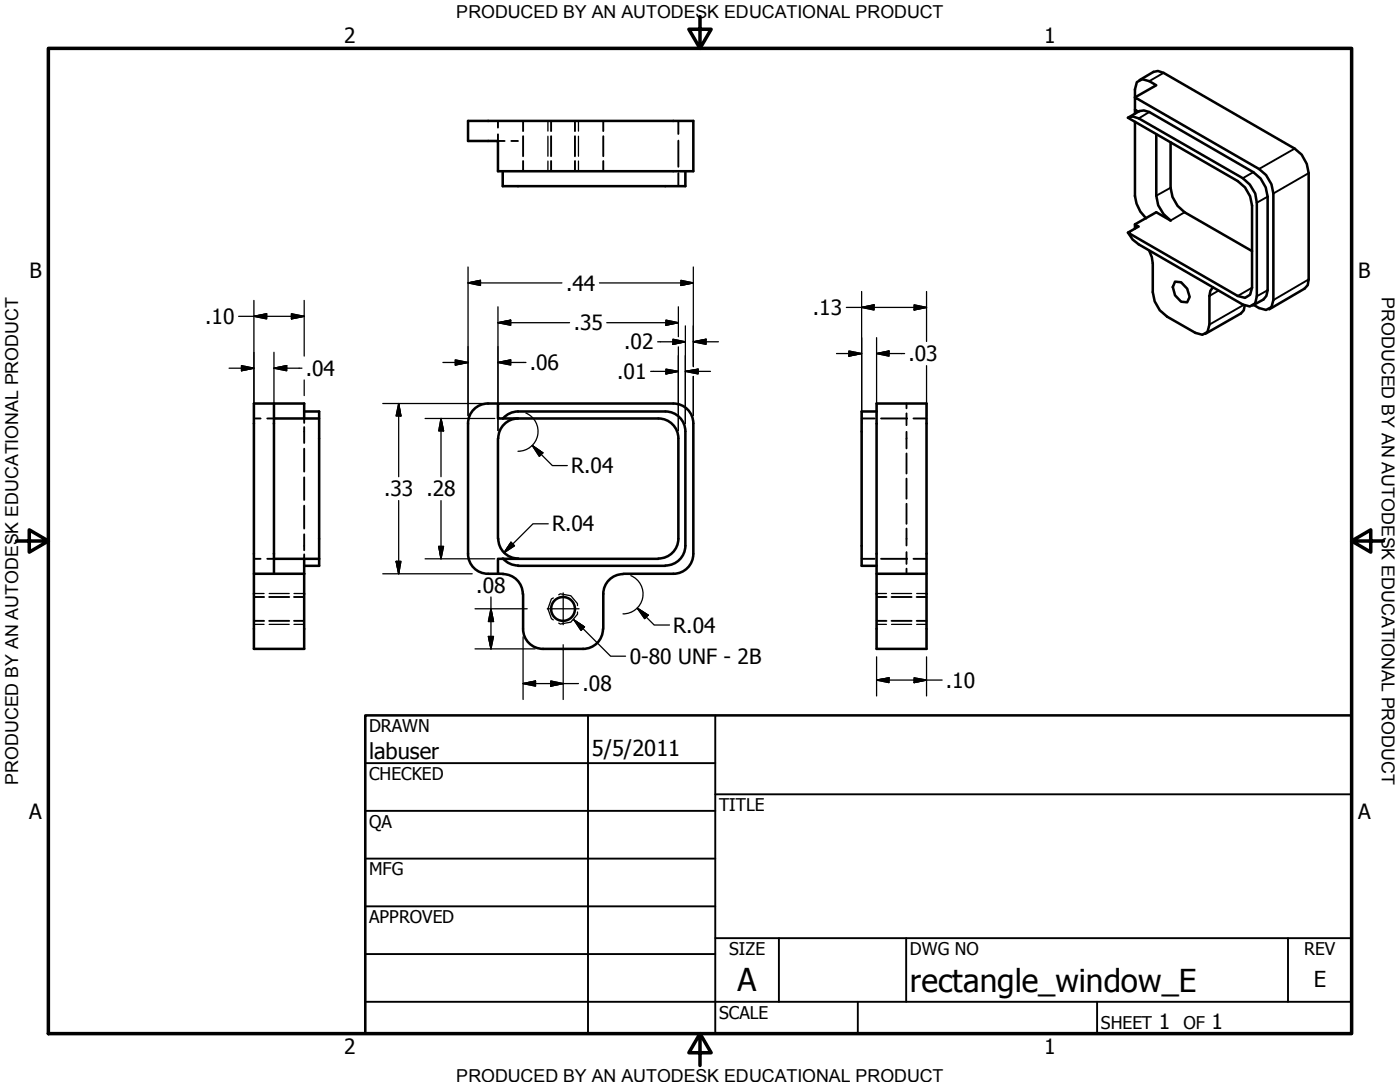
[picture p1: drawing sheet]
<svg xmlns="http://www.w3.org/2000/svg" width="279mm" height="216mm" viewBox="0 0 279 216" stroke-linecap="round" stroke-linejoin="round" font-family="sans-serif">
<!-- layer: Visible (ANSI) -->
<g fill="none" stroke="#000" stroke-width=".51">
<path d="M93.4 24.1h45v10.1h-39v-6.1h-6zM100.3 34.2v2.9h36.5v-2.9M54.7 80.5v34M54.7 83.5h9M60.7 83.5v-3h-10v49h10v-15M60.7 82.1h3v29.4M93.4 84.5v26a4 4 0 0 0 4 4h2M99.4 80.5a5.5 5.5 0 0 0-4.8 1.2 4 4 0 0 0-1.2 2.8M99.4 87.5v20M103.4 82.1h29.4M103.4 83.5a4 4 0 0 0-4 4M103.4 82.1a4 4 0 0 0-3 1.4"/>
<path d="M131.4 83.5a4 4 0 0 1 4 4M132.8 82.1a4 4 0 0 1 4 4M134.4 80.5h-35v3h32M134.4 80.5a4 4 0 0 1 4 4M135.4 87.5v20M136.8 86.1v22.8M138.4 84.5v26a4 4 0 0 1-4 4M174.9 80.5h10v49h-10zM174.9 82.1h-2.9v30.8h2.9M50.7 114.5h10M54.7 111.5h9M60.7 111.5v3"/>
<path d="M63.7 111.5v1.4h-3M99.4 107.5a4 4 0 0 0 4 3.9M100.4 114.6a4 4 0 0 1 3.9 3.9M100.4 111.5a4 4 0 0 0 3 1.3M103.4 112.9h29.4M104.4 118.5v7M120.4 118.5v7M124.4 114.6a4 4 0 0 0-4 3.9M124.4 114.5h10M131.4 111.5h-32v3h1M135.4 107.5a4 4 0 0 1-4 3.9M136.8 108.9a4 4 0 0 1-4 3.9"/>
<path d="M174.9 114.5h10M104.4 125.5a4 4 0 0 0 4 4M108.4 129.5h8M120.3 125.5a4 4 0 0 1-3.9 4"/>
<circle cx="112.4" cy="121.5" r="2.38"/>
</g>
<!-- layer: Hidden Narrow (ANSI) -->
<g fill="none" stroke="#000" stroke-width=".25">
<path d="M109.3 24.1v2.1M109.3 27.2v4M109.3 32.1v2.1M115.4 24.1v2.1M115.4 27.2v4M115.4 32.1v2.1M50.7 118.4h2M53.7 118.4h4M58.7 118.4h2M110.4 119.3l-.4 .2-.7 2 .7 1.9 .4 .3M111.5 118.7l.3-.2 2.1 .4 1.4 1.6v.3M174.9 118.4h2"/>
<path d="M177.9 118.4h4M182.9 118.4h2M50.7 124.6h2M53.7 124.6h4M58.7 124.6h2M115.3 122.1v.5l-1.4 1.5-2.1 .4-.3-.2M174.9 124.6h2M177.9 124.6h4M182.9 124.6h2"/>
</g>
<!-- layer: Hidden (ANSI) -->
<g fill="none" stroke="#000" stroke-width=".38">
<path d="M99.4 26.8v1.3h1.3M99.4 24.1v1.4M102 28.1h1.4M104.4 24.1v2.1M104.4 27.2v4M104.4 32.1v2.1M110 24.1v2.1M110 27.2v4M110 32.1v2.1M114.7 24.1v2.1M114.7 27.2v4M114.7 32.1v2.1"/>
<path d="M120.4 24.1v2.1M120.4 27.2v4M120.4 32.1v2.1M135.4 24.1v2.6M135.4 28.1v5.2M135.4 34.5v2.6M50.7 83.5h1.3M53.3 83.5h1.4M60.7 83.5v.9M60.7 85.2v3.2M60.7 89.5v4.6M60.7 95.2v4.6"/>
<path d="M172 83.5h2.6M175.8 83.5h5.2M180.9 82.5v2.3M180.9 80.5v1M180.9 86.2v3.3M180.9 90.5v4M180.9 95.5v4M182.3 83.5h2.6M50.7 111.5h1.3M50.7 119.1h2M53.3 111.5h1.4M53.7 119.1h4"/>
<path d="M58.7 119.1h2M60.7 100.9v4.6M60.7 106.6v3.2M60.7 110.6v.9M172 111.5h2.6M174.9 119.1h2M175.8 111.5h5.2M177.9 119.1h4M180.9 110.2v2.3M180.9 100.5v4M180.9 105.5v3.3M180.9 113.5v1"/>
<path d="M182.3 111.5h2.6M182.9 119.1h2M50.7 123.9h2M53.7 123.9h4M58.7 123.9h2M174.9 123.9h2M177.9 123.9h4M182.9 123.9h2"/>
</g>
<!-- layer: Visible Narrow (ANSI) -->
<g fill="none" stroke="#000" stroke-width=".38">
<path d="M232.2 14.5l-2.8 1.7M229.4 22.4l-2.1 1.2M233.6 37.5l-2.8 1.6M250.1 34.4l-2.1 1.2M253 39.2l-2.2 1.2M258.4 29.7l-7.1 4M261.2 34.5l-7.1 4.1M236.4 42.4l-2.8 1.6M243.2 58l-1.8 1.1M249.9 57.4l-2.9 1.7M253 57.9l-2.2 1.2M261.2 55.8l-7.1 4.1"/>
<path d="M248.2 60.8l-6.8 4"/>
</g>
<path d="M226.9 16.4l1.1-.6 1.4 .4 1.4 .8-4.3 2.4v-1.6zM227.4 16l2.8-1.6 .9-.2 1.1 .3 26.2 15.2 1.4 1.2 1 1.8 .4 1.8v21.3l-.2 1.1-.7 .7-7 4.1M225.2 23.4l2.2-1.2 .9-.2 1.1 .4 20.7 12 1.5 1.2 1 1.8 .4 1.8v18.7l-.3 1.2-.5 .7-2.2 1.2M226.5 24.3v14.8l.3 1.5 .8 1.6 1.1 1.4M226.5 21.9v.8M227.2 22.3l-.7-.4v-2.5l24.8 14.3 1.4 1.2 1 1.9 .4 1.8v21.3l-.4 1.4-1 .5-1.4-.3-1.1-.7M230.8 26.8v12.3l.3 1.9 1.1 1.7 1.4 1.3-2.8-1.6-4.3 2.4M233.6 28.4v9.1l.4 1.8 1 1.8 1.4 1.3 13.5 7.7M226.5 45.6v-.8l.7 .4-2.1 1.2 21.9 12.7 1.5 .3 1-.6 .4-1.4v-16.4l-.4-1.8-1-1.8-1.5-1.3-21.9-12.6 1-.3 1.2 .4 20.7 12 1.4 1.2 1.1 1.8 .3 1.8v18.7l-.3 1.4-1.1 .7-1.4-.4-20.7-12-1.2-1-1-1.4M229.4 50l.5 1.3 .2 1.3v5.7l.3 1.8 1.1 1.8 1.4 1.3 5.7 3.2 1.4 .4 1-.6 .4-1.4v-5.7l.2-1.1 .5-.7M234.5 56.2l1.2 .1 1.2 1.3 .5 1.6-.5 1.1-1.2-.1-1.2-1.3-.4-1.6zM248.4 61l-.2 .9-.6 .6-7.1 4.1" fill="none" stroke="#000" stroke-width=".51"/>
<!-- layer: Border (ANSI) -->
<path d="M9.7 9.7h260v196.5h-260zM139.7 3.3v6.4l-2.2-3.9h4.4l-2.2 3.9M3.3 107.9h6.4l-3.9-2.2v4.5l3.9-2.3M269.7 107.9l3.9 2.3v-4.5l-3.9 2.2h6.4M139.7 206.2l2.2 3.9h-4.4l2.2-3.9v6.4" fill="none" stroke="#000" stroke-width=".7"/>
<!-- layer: Title (ANSI) -->
<g fill="none" stroke="#000" stroke-width=".38">
<path d="M72.9 152.3h69.8M117.3 142.7v63.5M142.7 158.5h127M142.7 142.7v63.5M72.9 161.8h69.8M72.9 171.3h69.8M72.9 199.9h196.8M72.9 180.8h69.8M72.9 190.4h69.8M142.7 187.2h127M155.4 187.2v12.7M171.2 199.9v6.3"/>
<path d="M180.8 187.2v12.7M218.9 199.9v6.3M257 187.2v12.7"/>
</g>
<path d="M72.9 142.7h196.8v63.5h-196.8z" fill="none" stroke="#000" stroke-width=".51"/>
<!-- layer: Dimension (ANSI) -->
<g fill="none" stroke="#000" stroke-width=".25">
<path d="M50.7 59.9v23M60.7 59.9v11.2M93.4 56.5l2.5-.6v1.1zM93.4 56.5h18.7M93.4 53.3v29.6M119.6 56.5h18.8M135.9 55.9l2.5 .6-2.5 .5zM138.4 53.3v19.9M172 58.2v26.3M184.9 58.2v9.9M45.7 73.5h5M47.6 63.1h13.1"/>
<path d="M48.2 73l2.5 .5-2.5 .5zM50.7 63.1l2.5-.5v1zM54.7 73.5l2.5-.5v1zM54.7 73.5h5.6M54.7 70.3v12.6M58.2 62.6l2.5 .5-2.5 .5zM60.7 75.8v3.1M88.4 72.3h5M90.9 71.8l2.5 .5-2.5 .5zM99.4 64.4l2.5-.5v1zM99.4 72.3l2.5-.5v1zM99.4 64.4h14.3"/>
<path d="M99.4 61.2v24.7M99.4 72.3h5.6M121.1 64.4h14.3M129.9 74.1h5.5M131.3 68.2h5.5M132.9 63.9l2.5 .5-2.5 .5zM132.9 73.7l2.5 .4-2.5 .5zM134.3 67.7l2.5 .5-2.5 .5zM135.4 61.2v6M135.4 69.2v16.7M136.8 74.1l2.5-.4v.9zM136.8 65v19.5"/>
<path d="M136.8 74.1h5M138.4 68.2l2.5-.5v1zM138.4 75.1v7.8M138.4 68.2h5M166.9 70.5h5.1M168.9 61.3h16M169.4 70l2.6 .5-2.6 .6zM172 61.3l2.4-.5v1zM174.9 70.5l2.5-.5v1.1zM174.9 67.4v15.5M174.9 70.5h5.6M182.4 60.8l2.5 .5-2.5 .5z"/>
<path d="M184.9 73v9.9M76.4 80.5h21.4M79.6 80.5l.4 2.5h-.9zM79.6 80.5v14.6M79.6 99.9v14.6M84.8 83.5h13.9M88 83.5l.5 2.5h-.9zM88 83.5v11.6M88 99.9v11.6M104.9 82.4a4 4 0 0 1 2.4 4.5 4 4 0 0 1-3.9 3.1M106.2 88.9l2.1 1.5-.7 .7zM106.2 88.9l4 4h3"/>
<path d="M76.4 114.5h17.8M79.1 112h.9l-.4 2.5zM84.8 111.5h13.9M87.6 109h.9l-.5 2.5zM98 119.1v10.4M102 108.2l.7 .7-2.1 1.4zM109.4 104.5h-3l-5.8 5.8M125.9 114.9a4 4 0 0 1 2.4 4.4 4 4 0 0 1-4 3.2M94.8 129.5h12M94.8 121.5h10.4M97.5 127h1l-.5 2.5zM98 121.5l.5 2.5h-1z"/>
<path d="M104.4 136.4l2.5-.5v1zM104.4 136.4h11M104.4 127.1v12.5M109.9 135.9l2.5 .5-2.5 .5zM112.4 128.7v10.9M127.2 121.3l2.1 1.4-.6 .7zM127.2 121.3l3.4 3.4h3M174.9 135.7l2.5-.4v.9zM174.9 135.7h13.1M174.9 131.1v7.8M182.4 135.3l2.5 .4-2.5 .5zM184.9 131.1v7.8"/>
</g>
<g fill="#000" stroke="#000" stroke-width=".25">
<path d="M93.4 56.5l2.5-.6zM93.4 56.5l2.5-.6v1.1zM135.9 57l2.5-.5zM135.9 55.9l2.5 .6-2.5 .5zM48.2 74l2.5-.5zM48.2 73l2.5 .5-2.5 .5zM50.7 63.1l2.5-.5zM50.7 63.1l2.5-.5v1zM54.7 73.5l2.5-.5zM54.7 73.5l2.5-.5v1zM58.2 63.6l2.5-.5zM58.2 62.6l2.5 .5-2.5 .5z"/>
<path d="M90.9 72.8l2.5-.5zM90.9 71.8l2.5 .5-2.5 .5zM99.4 64.4l2.5-.5zM99.4 64.4l2.5-.5v1zM99.4 72.3l2.5-.5zM99.4 72.3l2.5-.5v1zM132.9 64.9l2.5-.5zM132.9 63.9l2.5 .5-2.5 .5zM132.9 74.6l2.5-.5zM132.9 73.7l2.5 .4-2.5 .5zM134.3 68.7l2.5-.5zM134.3 67.7l2.5 .5-2.5 .5z"/>
<path d="M136.8 74.1l2.5-.4zM136.8 74.1l2.5-.4v.9zM138.4 68.2l2.5-.5zM138.4 68.2l2.5-.5v1zM169.4 71.1l2.6-.6zM169.4 70l2.6 .5-2.6 .6zM172 61.3l2.4-.5zM172 61.3l2.4-.5v1zM174.9 70.5l2.5-.5zM174.9 70.5l2.5-.5v1.1zM182.4 61.8l2.5-.5zM182.4 60.8l2.5 .5-2.5 .5z"/>
<path d="M79.6 80.5l.4 2.5zM79.6 80.5l.4 2.5h-.9zM88 83.5l.5 2.5zM88 83.5l.5 2.5h-.9zM106.2 88.9l2.1 1.5zM106.2 88.9l2.1 1.5-.7 .7zM79.1 112l.5 2.5zM79.1 112h.9l-.4 2.5zM87.6 109l.4 2.5zM87.6 109h.9l-.5 2.5zM102 108.2l-1.4 2.1zM102 108.2l.7 .7-2.1 1.4z"/>
<path d="M97.5 127l.5 2.5zM97.5 127h1l-.5 2.5zM98 121.5l.5 2.5zM98 121.5l.5 2.5h-1zM104.4 136.4l2.5-.5zM104.4 136.4l2.5-.5v1zM109.9 136.9l2.5-.5zM109.9 135.9l2.5 .5-2.5 .5zM127.2 121.3l2.1 1.4zM127.2 121.3l2.1 1.4-.6 .7zM174.9 135.7l2.5-.4zM174.9 135.7l2.5-.4v.9z"/>
<path d="M182.4 136.2l2.5-.5zM182.4 135.3l2.5 .4-2.5 .5z"/>
</g>
<!-- layer: Center Mark (ANSI) -->
<path d="M112.4 118.3v6.4M109.2 121.5h6.4" fill="none" stroke="#000" stroke-width=".25"/>
<!-- layer: Symbol (ANSI) -->
<path d="M114.6 123.7l2 1.4-.6 .7zM114.6 123.7l7.3 7.2h2.9" fill="none" stroke="#000" stroke-width=".25"/>
<path d="M114.6 123.7l2 1.4zM114.6 123.7l2 1.4-.6 .7z" fill="#000" stroke="#000" stroke-width=".25"/>
<g font-size="6.3">
<text x="147.2" y="197.7">A</text>
<text x="181.6" y="197.9">rectangle_window_E</text>
</g>
<g font-size="4.4">
<text x="73.7" y="151.4">labuser</text>
<text x="118.1" y="150.8">5/5/2011</text>
<text x="262.2" y="197">E</text>
</g>
<g font-size="4.2">
<text x="68.7" y="8.6">2</text>
<text x="208.4" y="8.6">1</text>
<text x="5.9" y="55.5">B</text>
<text x="113" y="58">.44</text>
<text x="271.1" y="55.5">B</text>
<text x="41" y="64.6">.10</text>
<text x="114.5" y="65.9">.35</text>
<text x="162.2" y="62.9">.13</text>
<text x="124.6" y="69.7">.02</text>
<text x="61" y="75">.04</text>
<text x="105.7" y="73.9">.06</text>
<text x="123.2" y="75.6">.01</text>
<text x="181.3" y="72.1">.03</text>
<text x="114" y="94.4">R.04</text>
<text x="76.6" y="99">.33 .28</text>
<text x="110.2" y="106">R.04</text>
<text x="95.1" y="118.2">.08</text>
<text x="134.4" y="126.2">R.04</text>
<text x="116.3" y="137.9">.08</text>
<text x="125.7" y="132.5">0-80 UNF - 2B</text>
<text x="188.8" y="137.2">.10</text>
<text x="5.8" y="163.4">A</text>
<text x="271" y="163.4">A</text>
<text x="231.3" y="205.4">1</text>
<text x="241.8" y="205.4">1</text>
<text x="68.7" y="210.3">2</text>
<text x="208.4" y="210.3">1</text>
</g>
<g font-size="3.6">
<text x="91.1" y="3.6">PRODUCED BY AN AUTODESK EDUCATIONAL PRODUCT</text>
<text x="275.8" y="59.3" transform="rotate(90 275.8 59.3)">PRODUCED BY AN AUTODESK EDUCATIONAL PRODUCT</text>
<text x="3.6" y="156.6" transform="rotate(-90 3.6 156.6)">PRODUCED BY AN AUTODESK EDUCATIONAL PRODUCT</text>
<text x="91.1" y="215.9">PRODUCED BY AN AUTODESK EDUCATIONAL PRODUCT</text>
</g>
<g font-size="3.5">
<text x="73.7" y="146">DRAWN</text>
<text x="73.7" y="155.6">CHECKED</text>
<text x="143.5" y="161.8">TITLE</text>
<text x="73.7" y="165.2">QA</text>
<text x="73.7" y="174.7">MFG</text>
<text x="73.7" y="184.2">APPROVED</text>
<text x="145.5" y="190.6">SIZE</text>
<text x="181.6" y="190.6">DWG NO</text>
<text x="260.3" y="190.5">REV</text>
<text x="143.5" y="203.3">SCALE</text>
<text x="219.7" y="205.4">SHEET</text>
<text x="236.2" y="205.4">OF</text>
</g>
</svg>
